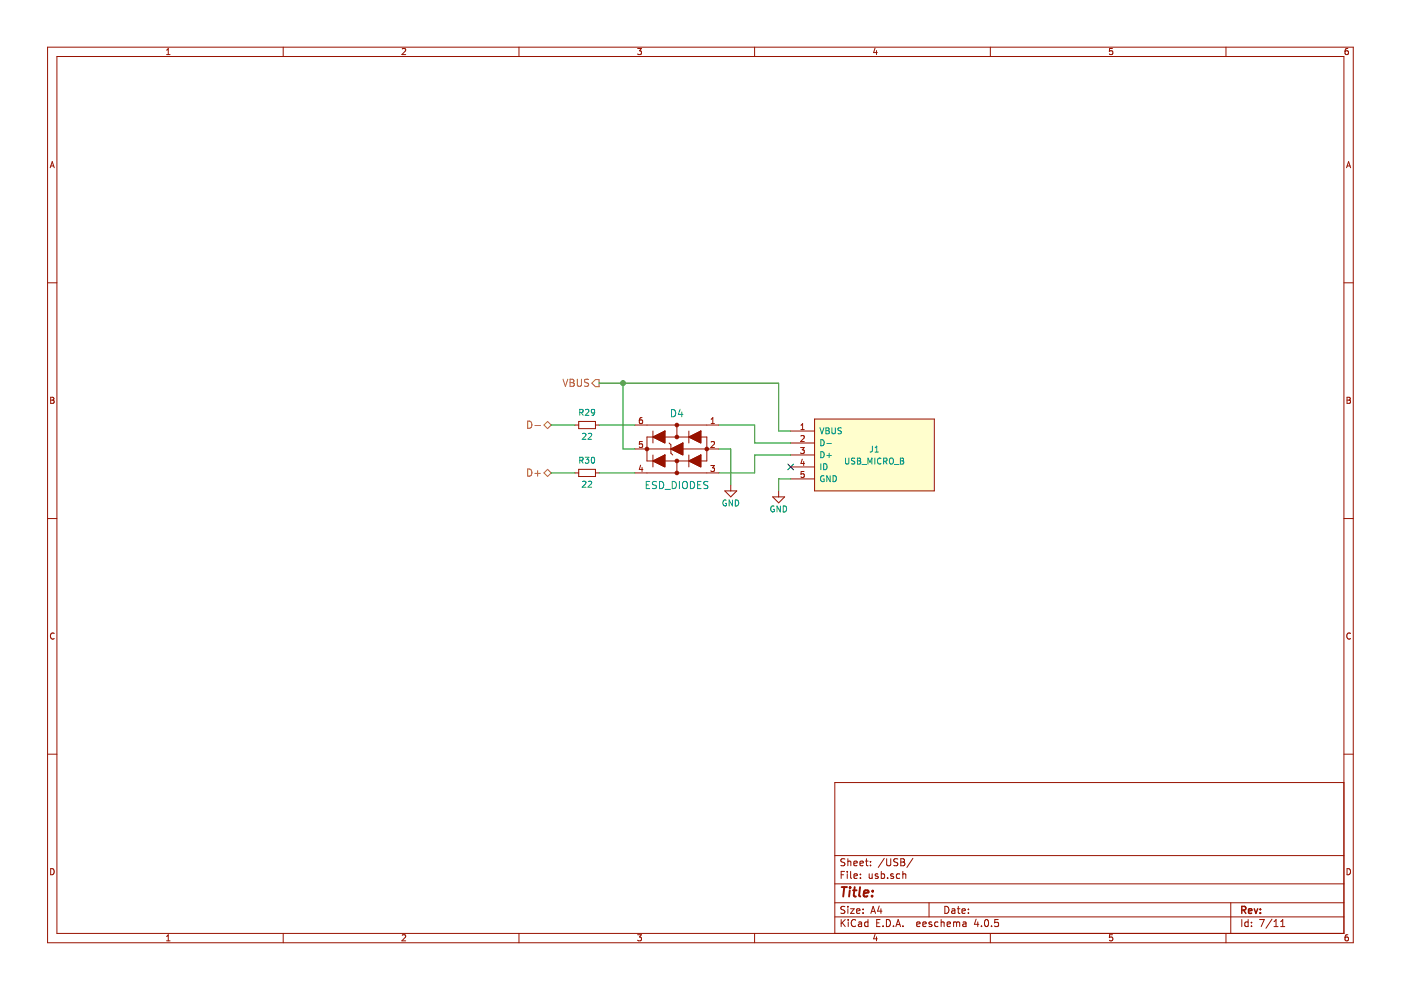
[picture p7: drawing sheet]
EESchema Schematic File Version 2
LIBS:bldc-controller
LIBS:power
LIBS:device
LIBS:transistors
LIBS:conn
LIBS:linear
LIBS:regul
LIBS:74xx
LIBS:cmos4000
LIBS:adc-dac
LIBS:memory
LIBS:xilinx
LIBS:microcontrollers
LIBS:dsp
LIBS:analog_switches
LIBS:motorola
LIBS:texas
LIBS:intel
LIBS:audio
LIBS:interface
LIBS:digital-audio
LIBS:philips
LIBS:display
LIBS:cypress
LIBS:siliconi
LIBS:opto
LIBS:atmel
LIBS:contrib
LIBS:valves
LIBS:stepper-driver
LIBS:bldc-controller-cache
EELAYER 25 0
EELAYER END
$Descr A4 11693 8268
encoding utf-8
Sheet 7 11
Title ""
Date ""
Rev ""
Comp ""
Comment1 ""
Comment2 ""
Comment3 ""
Comment4 ""
$EndDescr
$Comp
L R_Small R29
U 1 1
P 4900 3550
F 0 "R29" V 5000 3550 50  0000 C CNN
F 1 "22" V 4800 3550 50  0000 C CNN
F 2 "bldc-controller:R_0603_IPC_NOMINAL" H 4900 3550 50  0001 C CNN
F 3 "" H 4900 3550 50  0000 C CNN
	1    4900 3550
	0    -1   -1   0   
$EndComp
$Comp
L R_Small R30
U 1 1
P 4900 3950
F 0 "R30" V 5000 3950 50  0000 C CNN
F 1 "22" V 4800 3950 50  0000 C CNN
F 2 "bldc-controller:R_0603_IPC_NOMINAL" H 4900 3950 50  0001 C CNN
F 3 "" H 4900 3950 50  0000 C CNN
	1    4900 3950
	0    -1   -1   0   
$EndComp
Wire Wire Line
	6000 3550 6300 3550
Wire Wire Line
	6300 3550 6300 3700
Wire Wire Line
	6300 3700 6600 3700
Wire Wire Line
	6000 3950 6300 3950
Wire Wire Line
	6300 3950 6300 3800
Wire Wire Line
	6300 3800 6600 3800
Wire Wire Line
	4800 3550 4600 3550
Wire Wire Line
	4800 3950 4600 3950
Text HLabel 4600 3550 0    60   BiDi ~ 0
D-
Text HLabel 4600 3950 0    60   BiDi ~ 0
D+
Text HLabel 5000 3200 0    60   Output ~ 0
VBUS
Wire Wire Line
	5000 3200 6500 3200
Wire Wire Line
	6500 3200 6500 3600
Wire Wire Line
	6500 3600 6600 3600
NoConn ~ 6600 3900
$Comp
L GND #PWR068
U 1 1
P 6500 4100
F 0 "#PWR068" H 6500 3850 50  0001 C CNN
F 1 "GND" H 6500 3950 50  0000 C CNN
F 2 "" H 6500 4100 50  0000 C CNN
F 3 "" H 6500 4100 50  0000 C CNN
	1    6500 4100
	1    0    0    -1  
$EndComp
Wire Wire Line
	6500 4100 6500 4000
Wire Wire Line
	6500 4000 6600 4000
$Comp
L USB_MICRO_B J1
U 1 1
P 7300 3800
F 0 "J1" H 7300 3850 50  0000 C CNN
F 1 "USB_MICRO_B" H 7300 3750 50  0000 C CNN
F 2 "bldc-controller:105017-0001" V 7250 3700 50  0001 C CNN
F 3 "" V 7250 3700 50  0000 C CNN
F 4 "Molex" H 7300 3800 60  0001 C CNN "MFR_NAME"
F 5 "105017-0001" H 7300 3800 60  0001 C CNN "MFR_PN"
F 6 "Mouser" H 7300 3800 60  0001 C CNN "DIST_NAME"
F 7 "538-105017-0001" H 7300 3800 60  0001 C CNN "DIST_PN"
	1    7300 3800
	1    0    0    -1  
$EndComp
$Comp
L ESD_DIODES D4
U 1 1
P 5650 3750
F 0 "D4" H 5650 4050 60  0000 C CNN
F 1 "ESD_DIODES" H 5650 3450 60  0000 C CNN
F 2 "bldc-controller:SOT23-6L" H 5650 3750 60  0001 C CNN
F 3 "" H 5650 3750 60  0001 C CNN
F 4 "STMicroelectronics" H 5650 3750 60  0001 C CNN "MFR_NAME"
F 5 "ESDALCL6-2SC6" H 5650 3750 60  0001 C CNN "MFR_PN"
F 6 "Mouser" H 5650 3750 60  0001 C CNN "DIST_NAME"
F 7 "511-ESDALCL6-2SC6" H 5650 3750 60  0001 C CNN "DIST_PN"
	1    5650 3750
	-1   0    0    -1  
$EndComp
Wire Wire Line
	5000 3550 5300 3550
Wire Wire Line
	5000 3950 5300 3950
Connection ~ 5200 3200
$Comp
L GND #PWR069
U 1 1
P 6100 4050
F 0 "#PWR069" H 6100 3800 50  0001 C CNN
F 1 "GND" H 6100 3900 50  0000 C CNN
F 2 "" H 6100 4050 50  0000 C CNN
F 3 "" H 6100 4050 50  0000 C CNN
	1    6100 4050
	1    0    0    -1  
$EndComp
Wire Wire Line
	5200 3200 5200 3750
Wire Wire Line
	5200 3750 5300 3750
Wire Wire Line
	6000 3750 6100 3750
Wire Wire Line
	6100 3750 6100 4050
$EndSCHEMATC
